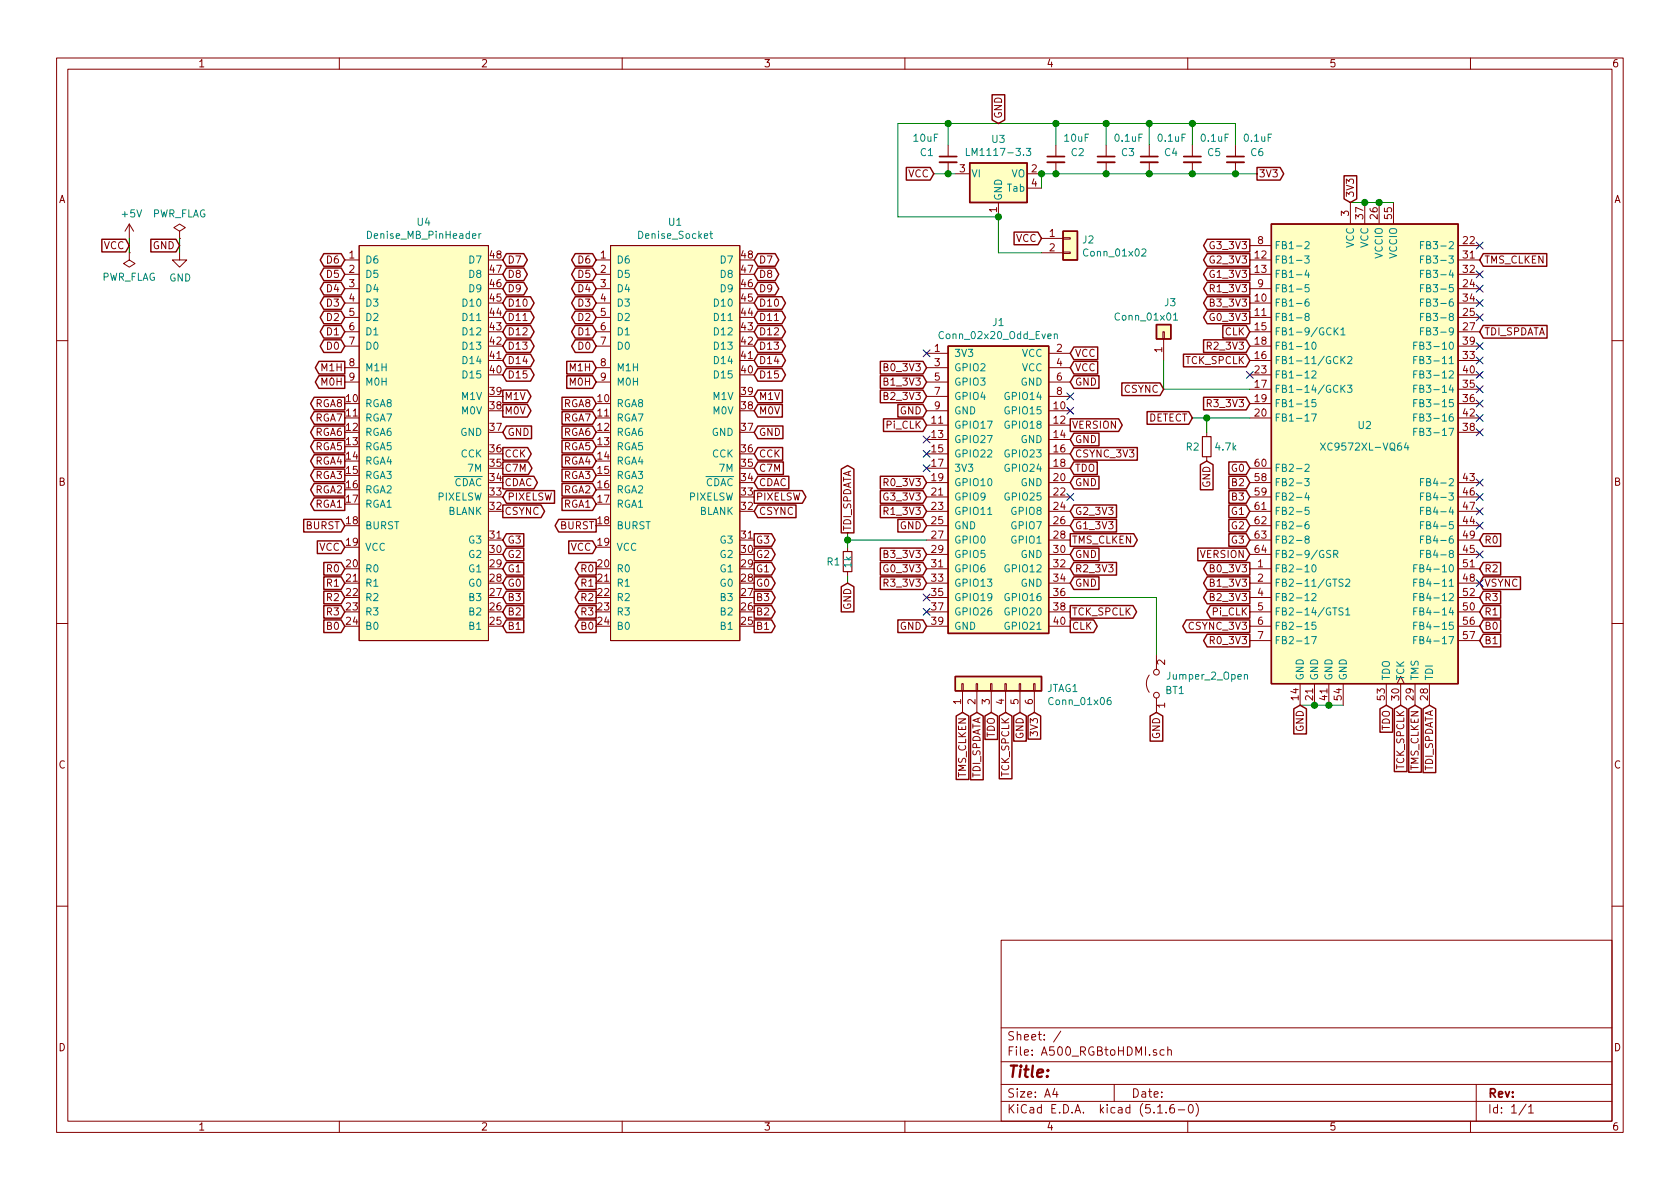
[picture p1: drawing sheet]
EESchema Schematic File Version 4
EELAYER 30 0
EELAYER END
$Descr A4 11693 8268
encoding utf-8
Sheet 1 1
Title ""
Date ""
Rev ""
Comp ""
Comment1 ""
Comment2 ""
Comment3 ""
Comment4 ""
$EndDescr
$Comp
L power:PWR_FLAG #FLG0101
U 1 1
P 900 1750
F 0 "#FLG0101" H 900 1825 50  0001 C CNN
F 1 "PWR_FLAG" H 900 1923 50  0000 C CNN
F 2 "" H 900 1750 50  0001 C CNN
F 3 "~" H 900 1750 50  0001 C CNN
	1    900  1750
	-1   0    0    1   
$EndComp
$Comp
L power:+5V #PWR0101
U 1 1
P 900 1650
F 0 "#PWR0101" H 900 1500 50  0001 C CNN
F 1 "+5V" H 915 1823 50  0000 C CNN
F 2 "" H 900 1650 50  0001 C CNN
F 3 "" H 900 1650 50  0001 C CNN
	1    900  1650
	1    0    0    -1  
$EndComp
Wire Wire Line
	900  1750 900  1650
Text GLabel 900  1700 0    50   Input ~ 0
VCC
$Comp
L power:PWR_FLAG #FLG0102
U 1 1
P 1250 1650
F 0 "#FLG0102" H 1250 1725 50  0001 C CNN
F 1 "PWR_FLAG" H 1250 1823 50  0000 C CNN
F 2 "" H 1250 1650 50  0001 C CNN
F 3 "~" H 1250 1650 50  0001 C CNN
	1    1250 1650
	1    0    0    -1  
$EndComp
$Comp
L power:GND #PWR0102
U 1 1
P 1250 1750
F 0 "#PWR0102" H 1250 1500 50  0001 C CNN
F 1 "GND" H 1255 1577 50  0000 C CNN
F 2 "" H 1250 1750 50  0001 C CNN
F 3 "" H 1250 1750 50  0001 C CNN
	1    1250 1750
	1    0    0    -1  
$EndComp
Wire Wire Line
	1250 1650 1250 1750
Text GLabel 1250 1700 0    50   Input ~ 0
GND
$Comp
L A500_RGBtoHDMI:RPi_Zero_Conn_02x20_Odd_Even J1
U 1 1
P 6900 3350
F 0 "J1" H 6950 4467 50  0000 C CNN
F 1 "Conn_02x20_Odd_Even" H 6950 4376 50  0000 C CNN
F 2 "Connector_PinSocket_2.54mm:PinSocket_2x20_P2.54mm_Vertical" H 6900 3350 50  0001 C CNN
F 3 "~" H 6900 3350 50  0001 C CNN
	1    6900 3350
	1    0    0    -1  
$EndComp
$Comp
L A500_RGBtoHDMI:Denise U4
U 1 1
P 2950 3100
F 0 "U4" H 2950 4665 50  0000 C CNN
F 1 "Denise_MB_PinHeader" H 2950 4574 50  0000 C CNN
F 2 "Package_DIP:DIP-48_W15.24mm_LongPads" H 2900 1600 50  0001 C CNN
F 3 "" H 2900 1600 50  0001 C CNN
	1    2950 3100
	1    0    0    -1  
$EndComp
$Comp
L A500_RGBtoHDMI:Denise U1
U 1 1
P 4700 3100
F 0 "U1" H 4700 4665 50  0000 C CNN
F 1 "Denise_Socket" H 4700 4574 50  0000 C CNN
F 2 "Package_DIP:DIP-48_W15.24mm_Socket_LongPads" H 4650 1600 50  0001 C CNN
F 3 "" H 4650 1600 50  0001 C CNN
	1    4700 3100
	1    0    0    -1  
$EndComp
Text GLabel 2400 1800 0    50   BiDi ~ 0
D6
Text GLabel 4150 1800 0    50   BiDi ~ 0
D6
Text GLabel 2400 1900 0    50   BiDi ~ 0
D5
Text GLabel 4150 1900 0    50   BiDi ~ 0
D5
Text GLabel 2400 2000 0    50   BiDi ~ 0
D4
Text GLabel 2400 2100 0    50   BiDi ~ 0
D3
Text GLabel 2400 2200 0    50   BiDi ~ 0
D2
Text GLabel 2400 2300 0    50   BiDi ~ 0
D1
Text GLabel 2400 2400 0    50   BiDi ~ 0
D0
Text GLabel 4150 2000 0    50   BiDi ~ 0
D4
Text GLabel 4150 2100 0    50   BiDi ~ 0
D3
Text GLabel 4150 2200 0    50   BiDi ~ 0
D2
Text GLabel 4150 2300 0    50   BiDi ~ 0
D1
Text GLabel 4150 2400 0    50   BiDi ~ 0
D0
Text GLabel 2400 2550 0    50   Output ~ 0
M1H
Text GLabel 2400 2650 0    50   Output ~ 0
M0H
Text GLabel 4150 2550 0    50   Input ~ 0
M1H
Text GLabel 4150 2650 0    50   Input ~ 0
M0H
Text GLabel 2400 3000 0    50   Output ~ 0
RGA6
Text GLabel 2400 3100 0    50   Output ~ 0
RGA5
Text GLabel 2400 3200 0    50   Output ~ 0
RGA4
Text GLabel 2400 3300 0    50   Output ~ 0
RGA3
Text GLabel 2400 3400 0    50   Output ~ 0
RGA2
Text GLabel 2400 3500 0    50   Output ~ 0
RGA1
Text GLabel 2400 2900 0    50   Output ~ 0
RGA7
Text GLabel 2400 2800 0    50   Output ~ 0
RGA8
Text GLabel 4150 3000 0    50   Input ~ 0
RGA6
Text GLabel 4150 3100 0    50   Input ~ 0
RGA5
Text GLabel 4150 3200 0    50   Input ~ 0
RGA4
Text GLabel 4150 3300 0    50   Input ~ 0
RGA3
Text GLabel 4150 3400 0    50   Input ~ 0
RGA2
Text GLabel 4150 3500 0    50   Input ~ 0
RGA1
Text GLabel 4150 2900 0    50   Input ~ 0
RGA7
Text GLabel 4150 2800 0    50   Input ~ 0
RGA8
Text GLabel 4150 3650 0    50   Output ~ 0
BURST
Text GLabel 2400 3650 0    50   Input ~ 0
BURST
Text GLabel 2400 3800 0    50   Input ~ 0
VCC
Text GLabel 4150 3800 0    50   Input ~ 0
VCC
Text GLabel 2400 4050 0    50   Input ~ 0
R1
Text GLabel 2400 3950 0    50   Input ~ 0
R0
Text GLabel 2400 4250 0    50   Input ~ 0
R3
Text GLabel 2400 4150 0    50   Input ~ 0
R2
Text GLabel 2400 4350 0    50   Input ~ 0
B0
Text GLabel 4150 4050 0    50   Output ~ 0
R1
Text GLabel 4150 3950 0    50   Output ~ 0
R0
Text GLabel 4150 4250 0    50   Output ~ 0
R3
Text GLabel 4150 4150 0    50   Output ~ 0
R2
Text GLabel 4150 4350 0    50   Output ~ 0
B0
Text GLabel 3500 3950 2    50   Input ~ 0
G1
Text GLabel 3500 4050 2    50   Input ~ 0
G0
Text GLabel 3500 4250 2    50   Input ~ 0
B2
Text GLabel 3500 4150 2    50   Input ~ 0
B3
Text GLabel 3500 4350 2    50   Input ~ 0
B1
Text GLabel 3500 3750 2    50   Input ~ 0
G3
Text GLabel 3500 3850 2    50   Input ~ 0
G2
Text GLabel 5250 3950 2    50   Output ~ 0
G1
Text GLabel 5250 4050 2    50   Output ~ 0
G0
Text GLabel 5250 4250 2    50   Output ~ 0
B2
Text GLabel 5250 4150 2    50   Output ~ 0
B3
Text GLabel 5250 4350 2    50   Output ~ 0
B1
Text GLabel 5250 3750 2    50   Output ~ 0
G3
Text GLabel 5250 3850 2    50   Output ~ 0
G2
Text GLabel 5250 3550 2    50   Input ~ 0
CSYNC
Text GLabel 3500 3550 2    50   Output ~ 0
CSYNC
Text GLabel 5250 3450 2    50   Output ~ 0
PIXELSW
Text GLabel 3500 3450 2    50   Input ~ 0
PIXELSW
Text GLabel 5250 3350 2    50   Input ~ 0
CDAC
Text GLabel 3500 3350 2    50   Output ~ 0
CDAC
Text GLabel 3500 3250 2    50   Output ~ 0
C7M
Text GLabel 5250 3250 2    50   Input ~ 0
C7M
Text GLabel 3500 3150 2    50   Output ~ 0
CCK
Text GLabel 5250 3150 2    50   Input ~ 0
CCK
Text GLabel 3500 3000 2    50   Input ~ 0
GND
Text GLabel 5250 3000 2    50   Input ~ 0
GND
Text GLabel 3500 2750 2    50   Output ~ 0
M1V
Text GLabel 3500 2850 2    50   Output ~ 0
M0V
Text GLabel 5250 2750 2    50   Input ~ 0
M1V
Text GLabel 5250 2850 2    50   Input ~ 0
M0V
Text GLabel 3500 1800 2    50   BiDi ~ 0
D7
Text GLabel 3500 1900 2    50   BiDi ~ 0
D8
Text GLabel 3500 2000 2    50   BiDi ~ 0
D9
Text GLabel 3500 2100 2    50   BiDi ~ 0
D10
Text GLabel 3500 2200 2    50   BiDi ~ 0
D11
Text GLabel 3500 2300 2    50   BiDi ~ 0
D12
Text GLabel 3500 2400 2    50   BiDi ~ 0
D13
Text GLabel 3500 2500 2    50   BiDi ~ 0
D14
Text GLabel 3500 2600 2    50   BiDi ~ 0
D15
Text GLabel 5250 1800 2    50   BiDi ~ 0
D7
Text GLabel 5250 1900 2    50   BiDi ~ 0
D8
Text GLabel 5250 2000 2    50   BiDi ~ 0
D9
Text GLabel 5250 2100 2    50   BiDi ~ 0
D10
Text GLabel 5250 2200 2    50   BiDi ~ 0
D11
Text GLabel 5250 2300 2    50   BiDi ~ 0
D12
Text GLabel 5250 2400 2    50   BiDi ~ 0
D13
Text GLabel 5250 2500 2    50   BiDi ~ 0
D14
Text GLabel 5250 2600 2    50   BiDi ~ 0
D15
Text GLabel 7450 2450 2    50   Input ~ 0
VCC
Text GLabel 7450 2550 2    50   Input ~ 0
VCC
Text GLabel 7450 2650 2    50   Input ~ 0
GND
Text GLabel 6450 2850 0    50   Input ~ 0
GND
Text GLabel 7450 3050 2    50   Input ~ 0
GND
Text GLabel 7450 3350 2    50   Input ~ 0
GND
Text GLabel 6450 3650 0    50   Input ~ 0
GND
Text GLabel 7450 3850 2    50   Input ~ 0
GND
Text GLabel 7450 4050 2    50   Input ~ 0
GND
Text GLabel 6450 4350 0    50   Input ~ 0
GND
Text GLabel 6450 2950 0    50   Input ~ 0
Pi_CLK
Text GLabel 7450 2950 2    50   Output ~ 0
VERSION
Text GLabel 7450 4250 2    50   Output ~ 0
TCK_SPCLK
Text GLabel 7450 4350 2    50   Output ~ 0
CLK
Text GLabel 9050 4900 3    50   Input ~ 0
GND
$Comp
L Connector_Generic:Conn_01x06 JTAG1
U 1 1
P 6900 4750
F 0 "JTAG1" V 6864 4362 50  0000 R CNN
F 1 "Conn_01x06" V 6773 4362 50  0000 R CNN
F 2 "Connector_PinHeader_2.54mm:PinHeader_1x06_P2.54mm_Vertical" H 6900 4750 50  0001 C CNN
F 3 "~" H 6900 4750 50  0001 C CNN
	1    6900 4750
	0    -1   -1   0   
$EndComp
Text GLabel 6900 4950 3    50   Input ~ 0
TDO
Text GLabel 7100 4950 3    50   Input ~ 0
GND
Text GLabel 7200 4950 3    50   Input ~ 0
3V3
Text GLabel 9400 1400 1    50   Input ~ 0
3V3
Text GLabel 6450 3550 0    50   Input ~ 0
R1_3V3
Text GLabel 6450 3350 0    50   Input ~ 0
R0_3V3
Text GLabel 6450 4050 0    50   Input ~ 0
R3_3V3
Text GLabel 7450 3950 2    50   Input ~ 0
R2_3V3
NoConn ~ 6450 2450
NoConn ~ 6450 3250
Text GLabel 6450 2550 0    50   Input ~ 0
B0_3V3
Text GLabel 7450 3650 2    50   Input ~ 0
G1_3V3
Text GLabel 6450 3950 0    50   Input ~ 0
G0_3V3
Text GLabel 6450 2750 0    50   Input ~ 0
B2_3V3
Text GLabel 6450 3850 0    50   Input ~ 0
B3_3V3
Text GLabel 6450 2650 0    50   Input ~ 0
B1_3V3
Text GLabel 6450 3450 0    50   Input ~ 0
G3_3V3
Text GLabel 7450 3550 2    50   Input ~ 0
G2_3V3
Text GLabel 9650 4900 3    50   Input ~ 0
TDO
Text GLabel 10300 4250 2    50   Input ~ 0
R1
Text GLabel 10300 3750 2    50   Input ~ 0
R0
Text GLabel 10300 4150 2    50   Input ~ 0
R3
Text GLabel 10300 3950 2    50   Input ~ 0
R2
Text GLabel 10300 4350 2    50   Input ~ 0
B0
Text GLabel 8700 3550 0    50   Input ~ 0
G1
Text GLabel 8700 3250 0    50   Input ~ 0
G0
Text GLabel 8700 3350 0    50   Input ~ 0
B2
Text GLabel 8700 3450 0    50   Input ~ 0
B3
Text GLabel 10300 4450 2    50   Input ~ 0
B1
Text GLabel 8700 3750 0    50   Input ~ 0
G3
Text GLabel 8700 3650 0    50   Input ~ 0
G2
$Comp
L A500_RGBtoHDMI:XC9572XL-VQ64 U2
U 1 1
P 9500 3100
F 0 "U2" H 9500 3250 50  0000 C CNN
F 1 "XC9572XL-VQ64" H 9500 3100 50  0000 C CNN
F 2 "Package_QFP:TQFP-64_10x10mm_P0.5mm" V 9800 3000 50  0001 C CNN
F 3 "http://www.xilinx.com/support/documentation/data_sheets/ds057.pdf" H 9500 3100 50  0001 C CNN
	1    9500 3100
	1    0    0    -1  
$EndComp
Wire Wire Line
	9050 4900 9150 4900
Connection ~ 9150 4900
Wire Wire Line
	9150 4900 9250 4900
Connection ~ 9250 4900
Wire Wire Line
	9250 4900 9350 4900
Wire Wire Line
	9400 1400 9500 1400
Connection ~ 9500 1400
Wire Wire Line
	9500 1400 9600 1400
Connection ~ 9600 1400
Wire Wire Line
	9600 1400 9700 1400
Text GLabel 8700 3950 0    50   Output ~ 0
B0_3V3
Text GLabel 8700 4150 0    50   Output ~ 0
B2_3V3
Text GLabel 8700 4050 0    50   Output ~ 0
B1_3V3
Text GLabel 8700 2300 0    50   Input ~ 0
CLK
NoConn ~ 7450 2750
NoConn ~ 7450 2850
Text GLabel 8700 3850 0    50   Input ~ 0
VERSION
Text GLabel 8100 2700 0    50   Input ~ 0
CSYNC
Text GLabel 8700 2100 0    50   Output ~ 0
B3_3V3
Text GLabel 8700 4250 0    50   Output ~ 0
Pi_CLK
NoConn ~ 6450 3050
NoConn ~ 6450 3150
Text GLabel 8700 4350 0    50   Output ~ 0
CSYNC_3V3
Text GLabel 7450 3150 2    50   Input ~ 0
CSYNC_3V3
NoConn ~ 7450 3450
Text GLabel 8700 4450 0    50   Output ~ 0
R0_3V3
Text GLabel 8700 1700 0    50   Output ~ 0
G3_3V3
Text GLabel 8700 2000 0    50   Output ~ 0
R1_3V3
Text GLabel 8700 1800 0    50   Output ~ 0
G2_3V3
Text GLabel 8700 1900 0    50   Output ~ 0
G1_3V3
Text GLabel 8700 2200 0    50   Output ~ 0
G0_3V3
NoConn ~ 6450 4250
NoConn ~ 6450 4150
Text GLabel 8700 2400 0    50   Input ~ 0
R2_3V3
Text GLabel 8700 2800 0    50   Input ~ 0
R3_3V3
Text GLabel 7450 3250 2    50   Input ~ 0
TDO
Text GLabel 5900 3700 1    50   Output ~ 0
TDI_SPDATA
Text GLabel 6800 4950 3    50   Input ~ 0
TDI_SPDATA
Text GLabel 9950 4900 3    50   Input ~ 0
TDI_SPDATA
Text GLabel 10300 2300 2    50   Input ~ 0
TDI_SPDATA
Text GLabel 7450 3750 2    50   Output ~ 0
TMS_CLKEN
Text GLabel 6700 4950 3    50   Input ~ 0
TMS_CLKEN
Text GLabel 9850 4900 3    50   Input ~ 0
TMS_CLKEN
Text GLabel 10300 1800 2    50   Input ~ 0
TMS_CLKEN
Text GLabel 7000 4950 3    50   Input ~ 0
TCK_SPCLK
Text GLabel 9750 4900 3    50   Input ~ 0
TCK_SPCLK
Text GLabel 8700 2500 0    50   Input ~ 0
TCK_SPCLK
NoConn ~ 8700 2600
NoConn ~ 10300 1900
NoConn ~ 10300 2000
NoConn ~ 10300 2100
NoConn ~ 10300 2200
NoConn ~ 10300 2400
NoConn ~ 10300 2500
NoConn ~ 10300 2600
NoConn ~ 10300 2700
NoConn ~ 10300 2800
NoConn ~ 10300 2900
NoConn ~ 10300 3000
NoConn ~ 10300 3350
NoConn ~ 10300 3450
NoConn ~ 10300 3550
NoConn ~ 10300 3650
NoConn ~ 10300 3850
$Comp
L A500_RGBtoHDMI:LM1117-3.3 U3
U 1 1
P 6950 1200
F 0 "U3" H 6950 1442 50  0000 C CNN
F 1 "LM1117-3.3" H 6950 1351 50  0000 C CNN
F 2 "Package_TO_SOT_SMD:SOT-223" H 6950 1200 50  0001 C CNN
F 3 "http://www.ti.com/lit/ds/symlink/lm1117.pdf" H 6950 1200 50  0001 C CNN
	1    6950 1200
	1    0    0    -1  
$EndComp
Text GLabel 6500 1200 0    50   Input ~ 0
VCC
Text GLabel 6950 850  1    50   Input ~ 0
GND
Wire Wire Line
	6950 1500 6250 1500
Wire Wire Line
	6250 1500 6250 850 
Wire Wire Line
	7250 1300 7250 1200
Wire Wire Line
	7250 1200 7350 1200
Connection ~ 7250 1200
Text GLabel 8750 1200 2    50   Output ~ 0
3V3
$Comp
L Device:C_Small C1
U 1 1
P 6600 1100
F 0 "C1" H 6400 1150 50  0000 L CNN
F 1 "10uF" H 6350 1250 50  0000 L CNN
F 2 "Capacitor_SMD:C_1206_3216Metric_Pad1.42x1.75mm_HandSolder" H 6600 1100 50  0001 C CNN
F 3 "~" H 6600 1100 50  0001 C CNN
	1    6600 1100
	1    0    0    -1  
$EndComp
Wire Wire Line
	6250 850  6600 850 
Connection ~ 6600 1200
Wire Wire Line
	6600 1200 6650 1200
Wire Wire Line
	6500 1200 6600 1200
Wire Wire Line
	6600 1000 6600 850 
Connection ~ 6600 850 
$Comp
L Device:C_Small C2
U 1 1
P 7350 1100
F 0 "C2" H 7450 1150 50  0000 L CNN
F 1 "10uF" H 7400 1250 50  0000 L CNN
F 2 "Capacitor_SMD:C_1206_3216Metric_Pad1.42x1.75mm_HandSolder" H 7350 1100 50  0001 C CNN
F 3 "~" H 7350 1100 50  0001 C CNN
	1    7350 1100
	1    0    0    -1  
$EndComp
Connection ~ 7350 1200
Wire Wire Line
	7350 1200 7700 1200
Wire Wire Line
	7350 1000 7350 850 
Wire Wire Line
	6600 850  7350 850 
$Comp
L Device:C_Small C3
U 1 1
P 7700 1100
F 0 "C3" H 7800 1150 50  0000 L CNN
F 1 "0.1uF" H 7750 1250 50  0000 L CNN
F 2 "Capacitor_SMD:C_0805_2012Metric_Pad1.15x1.40mm_HandSolder" H 7700 1100 50  0001 C CNN
F 3 "~" H 7700 1100 50  0001 C CNN
	1    7700 1100
	1    0    0    -1  
$EndComp
Connection ~ 7700 1200
Wire Wire Line
	7700 1000 7700 850 
Wire Wire Line
	7700 850  7350 850 
Connection ~ 7350 850 
Wire Wire Line
	6450 3750 5900 3750
Text GLabel 5900 4050 3    50   Input ~ 0
GND
Wire Wire Line
	5900 3700 5900 3750
Connection ~ 5900 3750
Wire Wire Line
	5900 3750 5900 3800
Wire Wire Line
	5900 4000 5900 4050
$Comp
L Device:C_Small C4
U 1 1
P 8000 1100
F 0 "C4" H 8100 1150 50  0000 L CNN
F 1 "0.1uF" H 8050 1250 50  0000 L CNN
F 2 "Capacitor_SMD:C_0805_2012Metric_Pad1.15x1.40mm_HandSolder" H 8000 1100 50  0001 C CNN
F 3 "~" H 8000 1100 50  0001 C CNN
	1    8000 1100
	1    0    0    -1  
$EndComp
$Comp
L Device:C_Small C5
U 1 1
P 8300 1100
F 0 "C5" H 8400 1150 50  0000 L CNN
F 1 "0.1uF" H 8350 1250 50  0000 L CNN
F 2 "Capacitor_SMD:C_0805_2012Metric_Pad1.15x1.40mm_HandSolder" H 8300 1100 50  0001 C CNN
F 3 "~" H 8300 1100 50  0001 C CNN
	1    8300 1100
	1    0    0    -1  
$EndComp
$Comp
L Device:C_Small C6
U 1 1
P 8600 1100
F 0 "C6" H 8700 1150 50  0000 L CNN
F 1 "0.1uF" H 8650 1250 50  0000 L CNN
F 2 "Capacitor_SMD:C_0805_2012Metric_Pad1.15x1.40mm_HandSolder" H 8600 1100 50  0001 C CNN
F 3 "~" H 8600 1100 50  0001 C CNN
	1    8600 1100
	1    0    0    -1  
$EndComp
Wire Wire Line
	7700 1200 8000 1200
Connection ~ 8000 1200
Wire Wire Line
	8000 1200 8300 1200
Connection ~ 8300 1200
Wire Wire Line
	8300 1200 8600 1200
Connection ~ 8600 1200
Wire Wire Line
	8600 1200 8750 1200
Wire Wire Line
	8000 1000 8000 850 
Wire Wire Line
	8000 850  7700 850 
Connection ~ 7700 850 
Wire Wire Line
	8300 1000 8300 850 
Wire Wire Line
	8300 850  8000 850 
Connection ~ 8000 850 
Wire Wire Line
	8600 1000 8600 850 
Wire Wire Line
	8600 850  8300 850 
Connection ~ 8300 850 
$Comp
L Connector_Generic:Conn_01x02 J2
U 1 1
P 7450 1650
F 0 "J2" H 7530 1642 50  0000 L CNN
F 1 "Conn_01x02" H 7530 1551 50  0000 L CNN
F 2 "Connector_PinHeader_2.00mm:PinHeader_1x02_P2.00mm_Vertical" H 7450 1650 50  0001 C CNN
F 3 "~" H 7450 1650 50  0001 C CNN
	1    7450 1650
	1    0    0    -1  
$EndComp
Text GLabel 7250 1650 0    50   Input ~ 0
VCC
Wire Wire Line
	7250 1750 6950 1750
Wire Wire Line
	6950 1750 6950 1500
Connection ~ 6950 1500
Wire Wire Line
	7450 4150 8050 4150
$Comp
L Device:R_Small R1
U 1 1
P 5900 3900
F 0 "R1" H 5750 3900 50  0000 L CNN
F 1 "1k" V 5900 3850 50  0000 L CNN
F 2 "Resistor_SMD:R_0805_2012Metric_Pad1.15x1.40mm_HandSolder" H 5900 3900 50  0001 C CNN
F 3 "~" H 5900 3900 50  0001 C CNN
	1    5900 3900
	1    0    0    -1  
$EndComp
Text GLabel 8050 4950 3    50   Input ~ 0
GND
Wire Wire Line
	8050 4150 8050 4550
$Comp
L Jumper:Jumper_2_Open BT1
U 1 1
P 8050 4750
F 0 "BT1" V 8000 4550 50  0000 L CNN
F 1 "Jumper_2_Open" V 8100 4100 50  0000 L CNN
F 2 "Connector_PinHeader_2.54mm:PinHeader_1x02_P2.54mm_Horizontal" H 8050 4750 50  0001 C CNN
F 3 "~" H 8050 4750 50  0001 C CNN
	1    8050 4750
	0    -1   -1   0   
$EndComp
Text GLabel 8300 2900 0    50   Input ~ 0
DETECT
NoConn ~ 10300 1700
$Comp
L Device:R_Small R2
U 1 1
P 8400 3100
F 0 "R2" H 8250 3100 50  0000 L CNN
F 1 "4.7k" H 8450 3100 50  0000 L CNN
F 2 "Resistor_SMD:R_0805_2012Metric_Pad1.15x1.40mm_HandSolder" H 8400 3100 50  0001 C CNN
F 3 "~" H 8400 3100 50  0001 C CNN
	1    8400 3100
	1    0    0    -1  
$EndComp
Text GLabel 8400 3200 3    50   Input ~ 0
GND
Wire Wire Line
	8700 2900 8400 2900
Wire Wire Line
	8400 3000 8400 2900
Connection ~ 8400 2900
Wire Wire Line
	8400 2900 8300 2900
NoConn ~ 10300 4050
Text GLabel 10300 4050 2    50   Input ~ 0
VSYNC
$Comp
L Connector_Generic:Conn_01x01 J3
U 1 1
P 8100 2300
F 0 "J3" V 8300 2300 50  0000 R CNN
F 1 "Conn_01x01" V 8200 2650 50  0000 R CNN
F 2 "Connector_PinHeader_2.54mm:PinHeader_1x01_P2.54mm_Horizontal" H 8100 2300 50  0001 C CNN
F 3 "~" H 8100 2300 50  0001 C CNN
	1    8100 2300
	0    -1   -1   0   
$EndComp
Wire Wire Line
	8100 2500 8100 2700
Wire Wire Line
	8700 2700 8100 2700
$EndSCHEMATC
